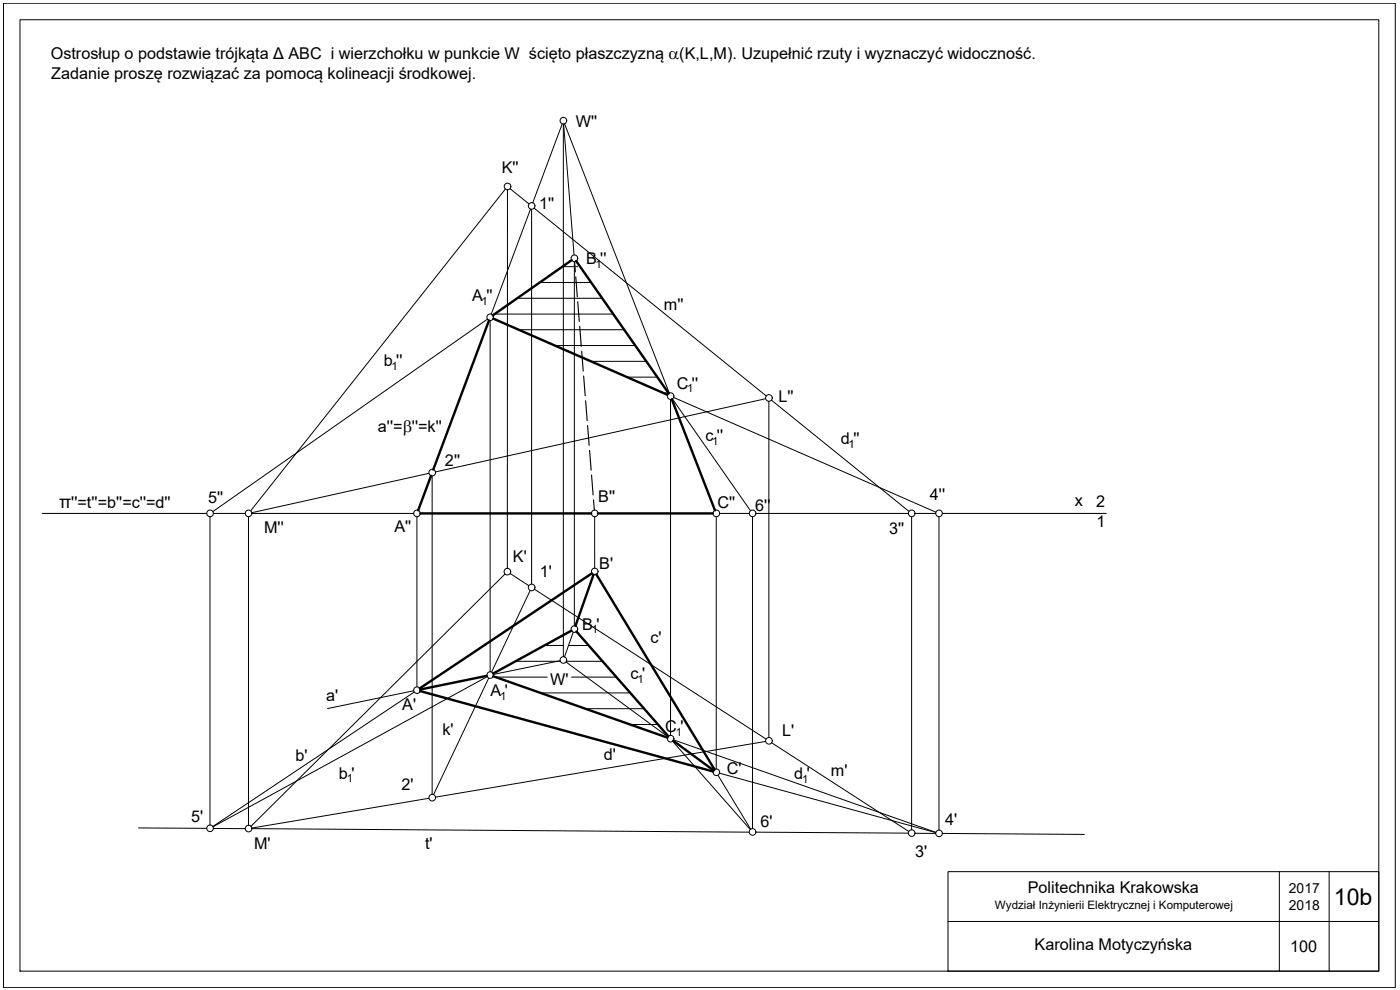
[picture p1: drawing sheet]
<svg xmlns="http://www.w3.org/2000/svg" width="420mm" height="297mm" viewBox="0 0 420 297" stroke-linecap="round" stroke-linejoin="round" font-family="sans-serif">
<!-- layer: 0 -->
<g fill="none" stroke="#000" stroke-width=".3">
<path d="M1 1h417.7v295.3h-417.7zM6 5.9h407.8v285.5h-407.8zM168.7 37.2l-8.8 23.7M169.1 37.3v159.8M169.1 37.3l3.2 39.2M169.4 37.2l31.5 80.7M151.7 56.7l-76.5 96.6M152.3 56.9v113.7M153.1 56.6l5.7 4.6M159.2 62.8l-11.8 31.5M159.5 62.8v112.5M160.3 62.4l69.6 56.4"/>
<path d="M172.4 78.5v109.2M146.3 95.8l-82.4 57.7M147.1 96.2v105.4M148.5 94.2h35.5M155.3 89.5h25.4M155.7 98.9h31.7M162 84.8h15.4M168.8 80h4.5M166.5 103.7h24.2M177.4 108.4h16.6M188.2 113.2h9.1M199 117.9h1.6"/>
<path d="M201.2 119.8v100.8M201.8 119.7l23.4 33.5M202.2 119.3l78.7 34.4M229.8 119.6l-99.1 22M230.7 120.4v100.9M231.5 120.1l41.3 33.3M12.7 154.1h49.3M63 155.1v92.5M64 154.1h9.6M74.6 155.1v92.6M75.6 154.1h48.5M125.1 155.1v51"/>
<path d="M128.7 142l-53.1 11.8M129.7 142.8v95.5M178.5 155.1v15.4M215 155.1v75.6M215.9 154.1h8.9M225.8 155.1v93.5M226.8 154.1h45.8M273.6 155.1v93.9M274.6 154.1h6.2M281.8 155.1v93.9M282.8 154.1h49.2M151.5 172.3l-76.2 75.6"/>
<path d="M153.1 172.1l5.6 3.6M159.1 177.2l-11.6 24.5M160.4 176.8l69.5 44.9M154.7 198.4h13.5M163.4 193.7h5.7M168.1 198.2l-20 4.2M169.9 198.6l30.5 22.5M170 198.4h10.8M170.6 193.7h6.1M172 189.7l-2.6 7.4M124.1 207.3l-25.8 5.3M124.3 207.6l-60.4 40.4"/>
<path d="M146.2 203l-82.3 45.1M146.7 203.5l-16.6 34.9M148.8 203.2h15.4M162.2 207.9h27M171.5 203.2h13.5M175.7 212.6h17.6M189.1 217.4h8.4M128.7 239.5l-53.1 9M201.9 222.4l23.3 26.5M202.2 222l78.6 27.7M215.5 232.6l9.8 16.2M215.9 232l64.9 17.8"/>
<path d="M229.8 222.5l-99.1 16.7M231.5 222.8l41.2 26.7M41.6 248.4l20.4 .1M64 248.6h9.6M75.6 248.6l149.2 1.1M226.8 249.7l45.8 .3M274.6 250l6.2 .1M282.8 250.1l42.6 .3M284.5 261.5h129.3v29.9h-129.3zM284.5 276.5h129.3M383.9 261.5v29.9M398.9 261.5v29.9"/>
<circle cx="169.1" cy="36.2" r=".99"/>
<circle cx="152.3" cy="55.9" r=".99"/>
<circle cx="159.6" cy="61.8" r=".99"/>
<circle cx="172.4" cy="77.5" r=".99"/>
<circle cx="147.1" cy="95.2" r=".99"/>
<circle cx="201.3" cy="118.9" r=".99"/>
<circle cx="230.8" cy="119.4" r=".99"/>
<circle cx="63" cy="154" r=".99"/>
<circle cx="74.6" cy="154" r=".99"/>
<circle cx="125.1" cy="154" r=".99"/>
<circle cx="129.7" cy="141.8" r=".99"/>
<circle cx="178.5" cy="154" r=".99"/>
<circle cx="215" cy="154" r=".99"/>
<circle cx="225.9" cy="154" r=".99"/>
<circle cx="273.6" cy="154" r=".99"/>
<circle cx="281.8" cy="154" r=".99"/>
<circle cx="152.3" cy="171.5" r=".99"/>
<circle cx="159.6" cy="176.3" r=".99"/>
<circle cx="178.5" cy="171.5" r=".99"/>
<circle cx="169.1" cy="198" r=".99"/>
<circle cx="172.4" cy="188.7" r=".99"/>
<circle cx="125.1" cy="207.1" r=".99"/>
<circle cx="147.1" cy="202.5" r=".99"/>
<circle cx="129.7" cy="239.3" r=".99"/>
<circle cx="201.3" cy="221.6" r=".99"/>
<circle cx="215" cy="231.7" r=".99"/>
<circle cx="230.8" cy="222.3" r=".99"/>
<circle cx="63" cy="248.5" r=".99"/>
<circle cx="74.6" cy="248.6" r=".99"/>
<circle cx="225.9" cy="249.6" r=".99"/>
<circle cx="273.6" cy="250" r=".99"/>
<circle cx="281.8" cy="250" r=".99"/>
</g>
<g fill="none" stroke="#000" stroke-width=".72">
<path d="M171.6 78.1l-23.7 16.5M172.9 78.3l27.8 39.7M146.8 96.1l-16.8 44.8M148 95.6l52.3 22.8M201.6 119.8l13 33.3M126.1 154.1h51.3M129.4 142.7l-3.9 10.4M179.4 154.1h34.5M177.6 172l-51.6 34.5M178.1 172.4l-5.4 15.4M179 172.3l35.4 58.6M171.5 189.2l-23.5 12.9"/>
<path d="M173 189.5l27.6 31.4M126.1 207.3l87.9 24.2M146.1 202.8l-20 4.1M148 202.9l52.3 18.4M202 222.3l12.2 8.8"/>
</g>
<path d="M172.5 78.5l.2 3.1M172.8 83.1l.5 5.9M173.4 90.5l.4 5.9M174 97.9l.4 6M174.6 105.4l.4 5.9M175.2 112.8l.4 5.9M175.8 120.2l.4 6M176.3 127.7l.5 5.9M176.9 135.1l.5 6M177.5 142.5l.5 6M178.1 150l.3 3.1" fill="none" stroke="#000" stroke-width=".34"/>
<text font-size="6.9" x="400.3" y="271.4">10b</text>
<text font-size="5.3" x="17.8" y="152.5">π''=t''=b''=c''=d''</text>
<g font-size="4.9">
<text x="15.2" y="17.8">Ostrosłup o podstawie trójkąta Δ ABC i wierzchołku w punkcie W ścięto płaszczyzną a(K,L,M). Uzupełnić rzuty i wyznaczyć widoczność.</text>
<text x="15.4" y="23.6">Zadanie proszę rozwiązać za pomocą kolineacji środkowej.</text>
<text x="172.8" y="38">W''</text>
<text x="150.6" y="52">K''</text>
<text x="161.8" y="62.8">1''</text>
<text x="175.9" y="79.3">B ''</text>
<text x="141.7" y="90.4">A ''</text>
<text x="199.2" y="93">m''</text>
<text x="115.2" y="109.8">b ''</text>
<text x="203.1" y="116.6">C ''</text>
<text x="233.6" y="120.6">L''</text>
<text x="113.4" y="129.5">a''=b''=k''</text>
<text x="211.7" y="132.2">c ''</text>
<text x="252.3" y="133.2">d ''</text>
<text x="133.5" y="140">2''</text>
<text x="62.5" y="151">5''</text>
<text x="179.6" y="150.7">B''</text>
<text x="215.3" y="152.5">C''</text>
<text x="226.7" y="153.3">6''</text>
<text x="279.1" y="150.2">4''</text>
<text x="322.6" y="151.8">x</text>
<text x="329" y="152.1">2</text>
<text x="79.3" y="159.8">M''</text>
<text x="118.3" y="159.8">A''</text>
<text x="266.9" y="160.3">3''</text>
<text x="329.1" y="158">1</text>
<text x="154" y="168.6">K'</text>
<text x="162" y="173.1">1'</text>
<text x="179.9" y="170.8">B'</text>
<text x="174.7" y="188.9">B '</text>
<text x="195.2" y="192.9">c'</text>
<text x="189.3" y="203.8">c '</text>
<text x="147.2" y="208.9">A '</text>
<text x="165.1" y="205.6">W'</text>
<text x="97.9" y="210.3">a'</text>
<text x="120.7" y="213">A'</text>
<text x="132.8" y="220.4">k'</text>
<text x="199.7" y="219.7">C '</text>
<text x="234.8" y="220.9">L'</text>
<text x="88.7" y="228.3">b'</text>
<text x="101.7" y="233.6">b '</text>
<text x="181.2" y="228.1">d'</text>
<text x="218.1" y="232.2">C'</text>
<text x="238.4" y="233.8">d '</text>
<text x="249.4" y="233">m'</text>
<text x="120.5" y="237">2'</text>
<text x="57.4" y="246.5">5'</text>
<text x="228.2" y="248.1">6'</text>
<text x="283.7" y="247.4">4'</text>
<text x="76.3" y="254.6">M'</text>
<text x="127.6" y="254.6">t'</text>
<text x="274.6" y="257.3">3'</text>
<text x="308.5" y="268">Politechnika Krakowska</text>
<text x="310.5" y="285.2">Karolina Motyczyńska</text>
<text x="387.2" y="285.6">100</text>
</g>
<g font-size="4.2">
<text x="386.8" y="268">2017</text>
<text x="386.8" y="273">2018</text>
</g>
<text font-size="3.5" x="298.6" y="272.8">Wydział Inżynierii Elektrycznej i Komputerowej</text>
<g font-size="3.4">
<text x="178.8" y="80.4">1</text>
<text x="144.6" y="91.5">1</text>
<text x="117.5" y="110.9">1</text>
<text x="206.2" y="117.7">1</text>
<text x="213.7" y="133.4">1</text>
<text x="254.7" y="134.3">1</text>
<text x="177.6" y="190">1</text>
<text x="191.3" y="204.9">1</text>
<text x="150.1" y="210">1</text>
<text x="202.8" y="220.8">1</text>
<text x="104.1" y="234.7">1</text>
<text x="240.7" y="234.9">1</text>
</g>
</svg>
